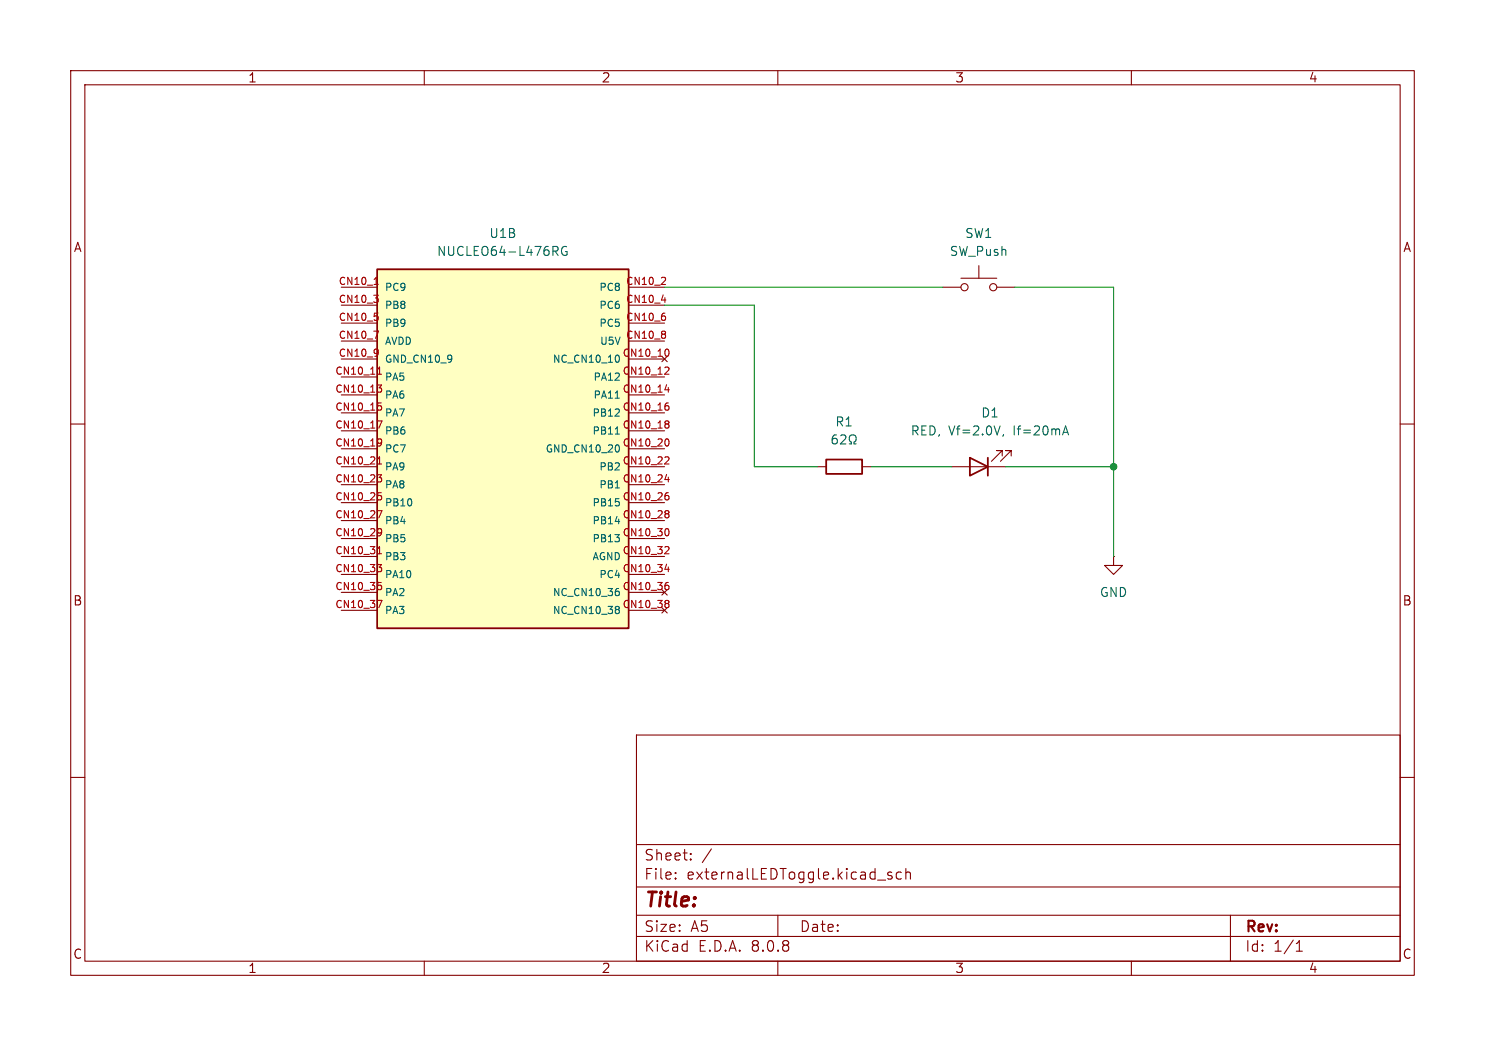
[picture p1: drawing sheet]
<svg xmlns="http://www.w3.org/2000/svg" width="210mm" height="148mm" viewBox="0 0 210 148" stroke-linecap="round" stroke-linejoin="round" font-family="sans-serif">
<g fill="none" stroke="#840000" stroke-width=".15">
<path d="M10 10h190v128h-190zM12 12h186v124h-186zM60 10v2M110 10v2M160 10v2M10 60h2M115.6 66h1.2M121.9 66h1.3M157.5 78.7v1.3h1.2l-1.2 1.3-1.3-1.3h1.3M157.5 78.7h.1M198 60h2M10 110h2"/>
<path d="M90 104h108v32h-108zM90 119.5h108M198 110h2M60 136v2M90 132.5h108M90 129.5h108M90 125.5h108M95.5 124.2l.1 .1-.1 .1M95.5 124.2v.1v.1M95.5 123.5v.1M95.5 124.2v.2M95.5 123.5h.1l-.1 .1"/>
<path d="M97.7 121.5l.1 .1-.1 .1M97.7 121.5l-.1 .1 .1 .1M97.7 120.8v.1M97.7 121.5v.2M97.7 120.8h.1l-.1 .1M97.7 120.8h-.1l.1 .1M100.6 120.1l-1.3 1.9M110 136v2M110 129.5v3M126.1 123.5l-.3-.1-.3 .2 .1 .2 .5 .2 .1 .1-.1 .2-.1 .1-.5-.1M127.5 123.5l-.5-.1-.3 .3v.4l.2 .2 .1 .1 .5-.1M128.1 123.5a.37 .37 0 0 1 .6 .1v.8"/>
<path d="M128.1 122.9v1.5M160 136v2M174 129.5v6.5M183.3 134.6h.9M183.3 133.5l.5-.4v1.5"/>
</g>
<path d="M116.8 65h5.1v2.1h-5.1z" fill="none" stroke="#840000" stroke-width=".25"/>
<path d="M118.3 61.5a.5 .5 0 0 0-.6 .6v.5l.1 .1 .4 .1 .2-.1v-.4l-.1-.2-.4-.1-.2 .3M118.9 61.7l.2-.2h.3l.2 .2v.2v.2l-.8 .7h.8M120.1 62.8h.3v-.2a.54 .54 0 0 1-.3-.8 .54 .54 0 0 1 .8-.2 .58 .58 0 0 1-.1 1v.2h.3" fill="none" stroke="#006464" stroke-width=".15"/>
<path d="M53.3 38.1h35.6v50.8h-35.6z" fill="#ffffc2"/>
<path d="M53.3 38.1h35.6v50.8h-35.6zM137.2 64.8l2.5 1.2-2.5 1.3zM139.7 64.8v2.5" fill="none" stroke="#840000" stroke-width=".25"/>
<g fill="none" stroke="#840000" stroke-width=".15">
<path d="M135.9 39.4h5.1M138.4 37.6v1.8M48.3 40.6h5M48.3 50.8h5M48.3 53.3h5M48.3 55.9h5M48.3 58.4h5M48.3 43.2h5M48.3 45.7h5M48.3 48.3h5M88.9 40.6h5.1M88.9 50.8h5.1"/>
<path d="M88.9 53.3h5.1M88.9 55.9h5.1M88.9 58.4h5.1M88.9 43.2h5.1M88.9 45.7h5.1M88.9 48.3h5.1M133.3 40.6h2.6M141 40.6h2.5M48.3 61h5M48.3 63.5h5M48.3 66h5M48.3 68.6h5"/>
<path d="M48.3 71.1h5M48.3 73.7h5M48.3 76.2h5M48.3 78.7h5M88.9 61h5.1M88.9 63.5h5.1M88.9 66h5.1M88.9 68.6h5.1M88.9 71.1h5.1M88.9 73.7h5.1M88.9 76.2h5.1M88.9 78.7h5.1"/>
<path d="M134.6 66h7.6M141.7 64.5v-.7h-.7h.7l-1.5 1.5M143 64.5v-.7h-.8h.8l-1.5 1.5M48.3 81.3h5M48.3 83.8h5M48.3 86.4h5M88.9 81.3h5.1M88.9 83.8h5.1M88.9 86.4h5.1"/>
<circle cx="136.4" cy="40.6" r=".51"/>
<circle cx="140.5" cy="40.6" r=".51"/>
</g>
<g fill="none" stroke="#a90000" stroke-width=".15">
<path d="M94 39.3l.1 .1v.3l-.6 .6h.6M52.9 41.8h.6l-.4 .4M52.9 46.9h.6l-.4 1M52.9 40.3h.6M53 44.3h.4M53.3 54.5h.7l-.4 .4 .3 .1 .1 .3-.2 .2h-.3M53.3 59.6h.7l-.4 1M53.4 53h.6M53.4 42.2l.1 .2-.1 .3M53.4 44.8l.1 .1-.1 .4M53.4 49.4v.1a.86 .86 0 0 1-.1 .8M53.4 57h.5"/>
<path d="M53.5 52.2l.2-.3v1.1M53.5 49.8l-.1 .2M53.5 57.4h.3l.2 .2-.1 .3-.4 .1M93.5 42.5h.7M94 55.2h.7M94 44.8l.1 .1-.1 .4M94 46.9l.1 .2-.1 .1M94 47.3l.1 .2-.1 .3M94.2 51.9l.3 .1 .1 .2-.6 .8h.6M94.2 57.4h.2l.2 .2v.3l-.4 .1M94.2 59.6h.3l.1 .2-.2 .2M94.2 60h.2"/>
<path d="M94.3 57h.2M94.4 49.4a.64 .64 0 0 1 0 1M94.4 60l.2 .1v.3l-.1 .1-.3 .1M94.5 54.8v.7M53.3 67.2h.7l-.4 .4 .3 .1 .1 .3-.2 .2h-.3M53.3 79.9h.7l-.4 .4 .3 .1 .1 .3-.2 .2h-.3M53.3 72.3h.7l-.4 1M53.4 65.7h.6M53.4 78.4h.6M53.4 69.7h.5M53.5 64.9l.2-.3v1.1M53.5 77.6l.2-.3v1.1"/>
<path d="M53.5 70.1h.3l.2 .2-.1 .3-.4 .1M53.6 62.1l.3 .1a.67 .67 0 0 1-.2 .9M53.6 74.8l.3 .1a.67 .67 0 0 1-.2 .9M54 62.5l-.2 .2h-.2M54 75.2l-.1 .2h-.3M94 67.9h.7M94.2 64.6l.3 .1 .1 .2-.6 .8h.6M94.2 77.3l.3 .1 .1 .2-.6 .8h.6M94.2 70.1h.2l.2 .2v.3l-.4 .1M94.2 72.3h.3l.1 .2-.2 .2M94.2 72.7h.2M94.3 69.7h.2"/>
<path d="M94.4 62.1a.64 .64 0 0 1 0 1M94.4 74.8a.64 .64 0 0 1 0 1M94.4 72.7l.2 .1v.3l-.1 .1-.3 .1M94.5 67.5v.7M53.3 85h.7l-.4 1M53.4 82.4h.5M53.5 82.8h.3l.2 .2-.1 .4h-.4M94 80.6h.7M94.2 82.8h.2l.2 .2v.3l-.4 .1M94.2 85h.3l.1 .2-.2 .2M94.2 85.4h.2M94.3 82.4h.2"/>
<path d="M94.4 85.4l.2 .1v.3l-.1 .1-.3 .1M94.5 80.2v.7"/>
</g>
<g fill="none" stroke="#006464" stroke-width=".15">
<path d="M78.5 35.5l.4 .6M78.7 34.9l.2 .2v.3l-.2 .1M80.1 34.9a.62 .62 0 0 0-.7 .5 .62 .62 0 0 0 .4 .7l.4-.1v-.4h-.3M87 58.9h.6M87 56.3h.6M87.3 50.2l.2 .2M87.5 51.1l-.2 .2M87 75.6h.6l-.3 .4M87 61.4h.6M87 69h.6M87 73.8h.6M87.3 62.9l.2 .2"/>
<path d="M87.5 63.8l-.2 .2M141.9 61.5l-.1 .2M150.3 61.5l.4-1.2 .4 1.2M150.4 61.2h.6M87.2 83.7h.3M87.2 85.8l.3 .1M87.2 86.2h.2M87.4 86.2l.1 .1M87.5 83.3h-.3M87.5 84.2l-.3 .1M87.5 86.1l-.1 .1M87.5 86.7l-.3 .1"/>
</g>
<path d="M94 43.2h12.7v22.8h8.9M94 40.6h39.3M143.5 40.6h14v38.1M123.2 66h11.4M142.2 66h15.3" fill="none" stroke="#009600" stroke-width=".15"/>
<circle cx="157.5" cy="66" r=".46" fill="#009600" stroke="#009600" stroke-width=".15"/>
<text font-size="2.8" fill="#840000" x="91" y="128.9">Title:</text>
<g font-size="2.1" fill="#840000">
<text x="91" y="124.7">File:</text>
<text x="91" y="122">Sheet:</text>
<text x="97.1" y="124.7">externalLEDToggle.kicad_sch</text>
<text x="91" y="134.9">KiCad</text>
<text x="91" y="132.1">Size:</text>
<text x="97.7" y="132.1">A5</text>
<text x="98.7" y="134.9">E.D.A.</text>
<text x="106.3" y="134.9">8.0.8</text>
<text x="113" y="132.1">Date:</text>
<text x="176" y="132.3">Rev:</text>
<text x="176" y="134.9">Id:</text>
<text x="180.1" y="134.9">1/1</text>
</g>
<g font-size="1.8" fill="#840000">
<text x="35" y="11.9">1</text>
<text x="85" y="11.9">2</text>
<text x="135" y="11.9">3</text>
<text x="185" y="11.9">4</text>
<text x="10.3" y="35.9">A</text>
<text x="198.4" y="35.9">A</text>
<text x="10.3" y="85.9">B</text>
<text x="198.3" y="85.9">B</text>
<text x="10.3" y="135.9">C</text>
<text x="35" y="137.9">1</text>
<text x="85" y="137.9">2</text>
<text x="135" y="137.9">3</text>
<text x="185" y="137.9">4</text>
<text x="198.3" y="135.9">C</text>
</g>
<g font-size="1.8" fill="#006464">
<text x="69.1" y="33.9">U1B</text>
<text x="136.4" y="33.9">SW1</text>
<text x="61.7" y="36.4">NUCLEO64-L476RG</text>
<text x="134.2" y="36.4">SW_Push</text>
<text x="138.7" y="59.3">D1</text>
<text x="118" y="60.6">R1</text>
<text x="128.7" y="61.8">RED,</text>
<text x="134.2" y="61.8">Vf=2.0V,</text>
<text x="143.4" y="61.8">If=20mA</text>
<text x="155.4" y="84.7">GND</text>
</g>
<g font-size="1.4" fill="#a90000">
<text x="47.8" y="40.4">CN10_1</text>
<text x="88.4" y="40.4">CN10_2</text>
<text x="47.8" y="42.9">CN10_3</text>
<text x="47.8" y="45.5">CN10_5</text>
<text x="88.4" y="42.9">CN10_4</text>
<text x="88.4" y="45.5">CN10_6</text>
<text x="47.3" y="53.1">CN10_11</text>
<text x="47.8" y="48">CN10_7</text>
<text x="47.8" y="50.5">CN10_9</text>
<text x="88" y="50.5">CN10_10</text>
<text x="88" y="53.1">CN10_12</text>
<text x="88.4" y="48">CN10_8</text>
<text x="47.3" y="55.6">CN10_13</text>
<text x="47.3" y="58.2">CN10_15</text>
<text x="88" y="55.6">CN10_14</text>
<text x="88" y="58.2">CN10_16</text>
<text x="47.3" y="60.7">CN10_17</text>
<text x="47.3" y="63.2">CN10_19</text>
<text x="47.3" y="65.8">CN10_21</text>
<text x="88" y="60.7">CN10_18</text>
<text x="88" y="63.2">CN10_20</text>
<text x="88" y="65.8">CN10_22</text>
<text x="47.3" y="68.3">CN10_23</text>
<text x="47.3" y="70.9">CN10_25</text>
<text x="88" y="68.3">CN10_24</text>
<text x="88" y="70.9">CN10_26</text>
<text x="47.3" y="73.4">CN10_27</text>
<text x="47.3" y="75.9">CN10_29</text>
<text x="88" y="73.4">CN10_28</text>
<text x="88" y="75.9">CN10_30</text>
<text x="47.3" y="78.5">CN10_31</text>
<text x="47.3" y="81">CN10_33</text>
<text x="47.3" y="83.6">CN10_35</text>
<text x="88" y="78.5">CN10_32</text>
<text x="88" y="81">CN10_34</text>
<text x="88" y="83.6">CN10_36</text>
<text x="47.3" y="86.1">CN10_37</text>
<text x="88" y="86.1">CN10_38</text>
</g>
<g font-size="1.4" fill="#006464">
<text x="54.4" y="41.4">PC9</text>
<text x="84.6" y="41.4">PC8</text>
<text x="54.4" y="43.9">PB8</text>
<text x="54.4" y="46.5">PB9</text>
<text x="84.6" y="43.9">PC6</text>
<text x="84.6" y="46.5">PC5</text>
<text x="54.4" y="49">AVDD</text>
<text x="54.4" y="51.5">GND_CN10_9</text>
<text x="78.1" y="51.5">NC_CN10_10</text>
<text x="84.7" y="49">U5V</text>
<text x="54.4" y="54.1">PA5</text>
<text x="54.4" y="56.6">PA6</text>
<text x="54.4" y="59.2">PA7</text>
<text x="83.7" y="59.2">PB12</text>
<text x="83.8" y="54.1">PA12</text>
<text x="83.8" y="56.6">PA11</text>
<text x="54.4" y="61.7">PB6</text>
<text x="54.4" y="64.2">PC7</text>
<text x="77" y="64.2">GND_CN10_20</text>
<text x="83.7" y="61.7">PB11</text>
<text x="54.4" y="66.8">PA9</text>
<text x="54.4" y="69.3">PA8</text>
<text x="54.4" y="71.9">PB10</text>
<text x="83.7" y="71.9">PB15</text>
<text x="84.6" y="66.8">PB2</text>
<text x="84.6" y="69.3">PB1</text>
<text x="54.4" y="74.4">PB4</text>
<text x="54.4" y="76.9">PB5</text>
<text x="83.7" y="74.4">PB14</text>
<text x="83.7" y="76.9">PB13</text>
<text x="54.4" y="79.5">PB3</text>
<text x="54.4" y="82">PA10</text>
<text x="83.7" y="79.5">AGND</text>
<text x="84.6" y="82">PC4</text>
<text x="54.4" y="84.6">PA2</text>
<text x="54.4" y="87.1">PA3</text>
<text x="78.1" y="84.6">NC_CN10_36</text>
<text x="78.1" y="87.1">NC_CN10_38</text>
</g>
</svg>
